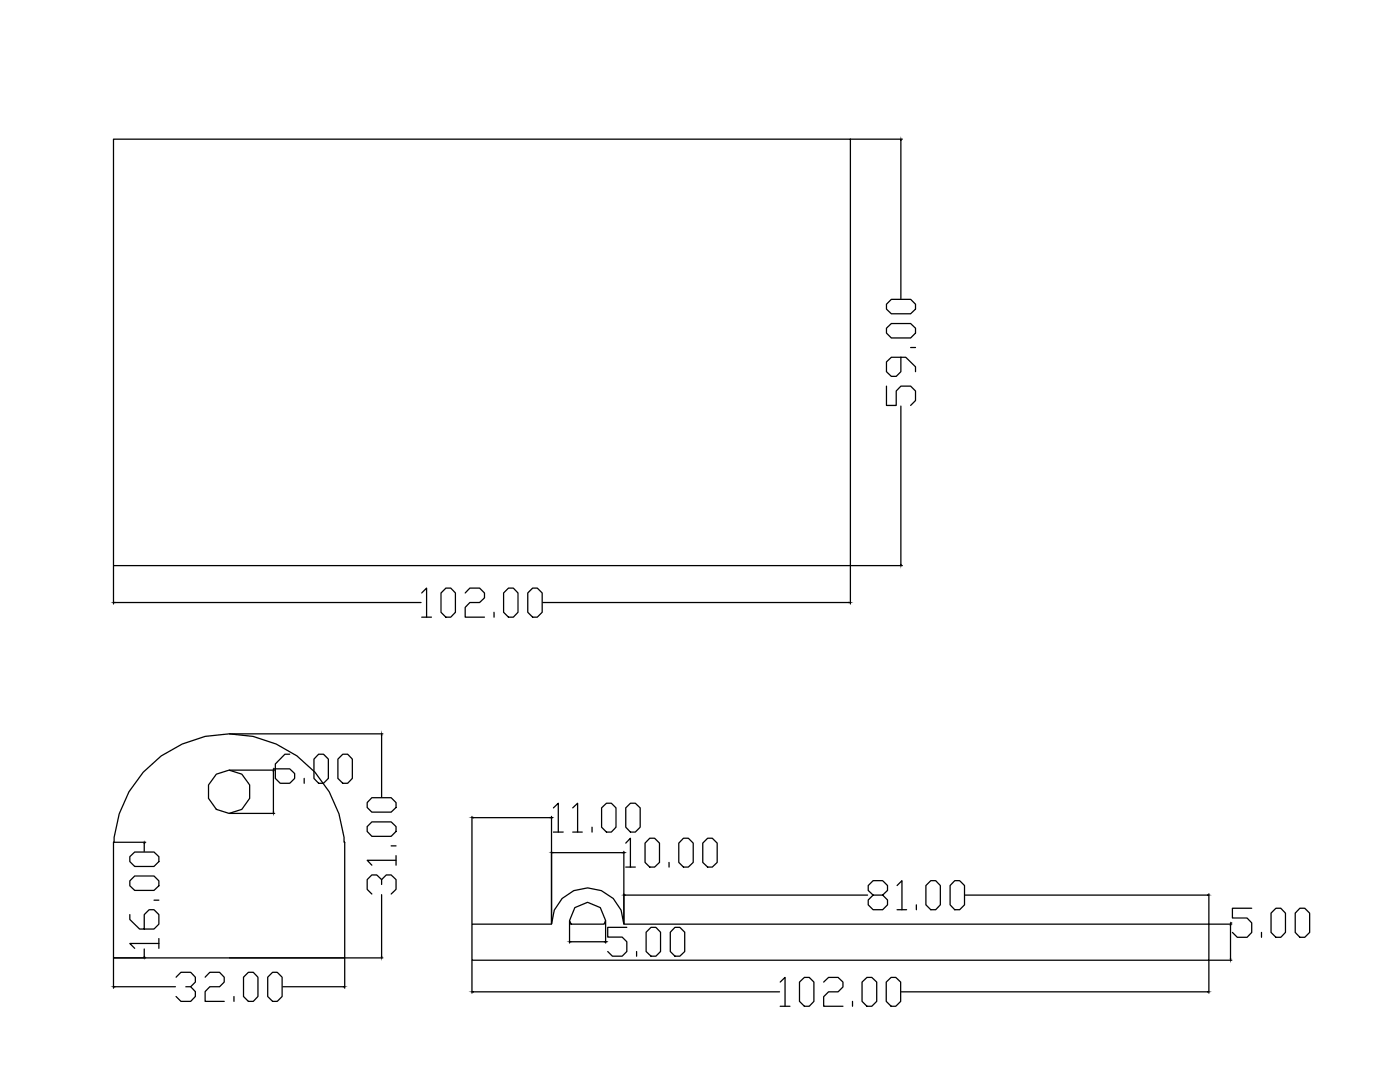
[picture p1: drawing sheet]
<svg xmlns="http://www.w3.org/2000/svg" width="279mm" height="216mm" viewBox="0 0 279 216" stroke-linecap="round" stroke-linejoin="round" font-family="sans-serif">
<!-- layer: 0 -->
<g fill="none" stroke="#000" stroke-width=".25">
<path d="M22.6 27.8h147.1v85.1h-147.1zM169.8 27.8h10.3M179.8 28v31.6M179.8 81v31.6M22.6 112.9v7.6M169.7 112.9v7.6M169.8 112.9h10.3M22.9 120.2h61.1M108.3 120.2h61.2M28.6 154.1a23 23 0 0 1 24.7-6.4 23 23 0 0 1 15.4 20.4h.1v23h-46.2v-23h.2a22.3 22.3 0 0 1 5.8-14zM45.8 146.4h30.6M45.8 153.7h9"/>
<path d="M54.6 153.9v8.2M76.2 146.7v12.3M45.8 162.3h9M76.2 178.5v12.4M94.2 162.9v21.4M94.5 163.2h15.3M110.1 162.9v21.4M124.5 169.9v14.4M124.8 178.6h48.3M192.6 178.6h48.4M241.3 178.4v5.9M22.6 191.2v6"/>
<path d="M22.9 196.9h12.1M45.8 191.1h30.6M56.4 196.9h12.1M68.8 191.2v6M94.2 184.4h15.9a7.2 7.2 0 0 1 7.2-7.2 7.2 7.2 0 0 1 7.2 7.2h116.8v7.2h-147.1zM94.2 191.7v6.5M94.5 197.9h61.1M113.7 183.8v4.4M113.9 187.9h6.7M114.7 181.1l2.6-1.1 2.5 1.1 1.1 2.6-.3 .7h-6.6l-.3-.7zM179.9 197.9h61.1M241.3 191.7v6.5"/>
<path d="M241.3 191.6h4.5M241.3 184.4h4.5"/>
<circle cx="45.7" cy="158" r="4.3"/>
</g>
<g fill="#000" stroke="#000" stroke-width=".2">
<path d="M179.8 27.8v.2zM179.7 112.6l.1 .3zM22.6 120.2h.3zM169.5 120.2h.2zM76.2 146.4v.3zM54.5 162.1l.1 .2zM94.2 163.2l.3-.1zM124.5 178.6h.3zM241 178.6h.3zM22.6 196.9h.3zM68.5 196.9h.3zM76.1 190.9l.1 .2z"/>
<path d="M94.2 197.9h.3zM113.7 187.9h.2zM241 197.9h.3z"/>
</g>
<g font-size="10.1">
<text x="83.3" y="124.5">102.00</text>
<text x="54" y="157.7">6.00</text>
<text x="80.4" y="179.6" transform="rotate(-90 80.4 179.6)">31.00</text>
<text x="245.2" y="188.4">5.00</text>
<text x="34.2" y="201.1">32.00</text>
<text x="154.9" y="202.1">102.00</text>
</g>
<g font-size="9.7">
<text x="183.8" y="82.2" transform="rotate(-90 183.8 82.2)">59.00</text>
<text x="109.7" y="167.2">11.00</text>
<text x="123.8" y="174.3">10.00</text>
<text x="172.5" y="182.7">81.00</text>
<text x="32.8" y="190.5" transform="rotate(-90 32.8 190.5)">16.00</text>
<text x="120.3" y="191.9">5.00</text>
</g>
</svg>
